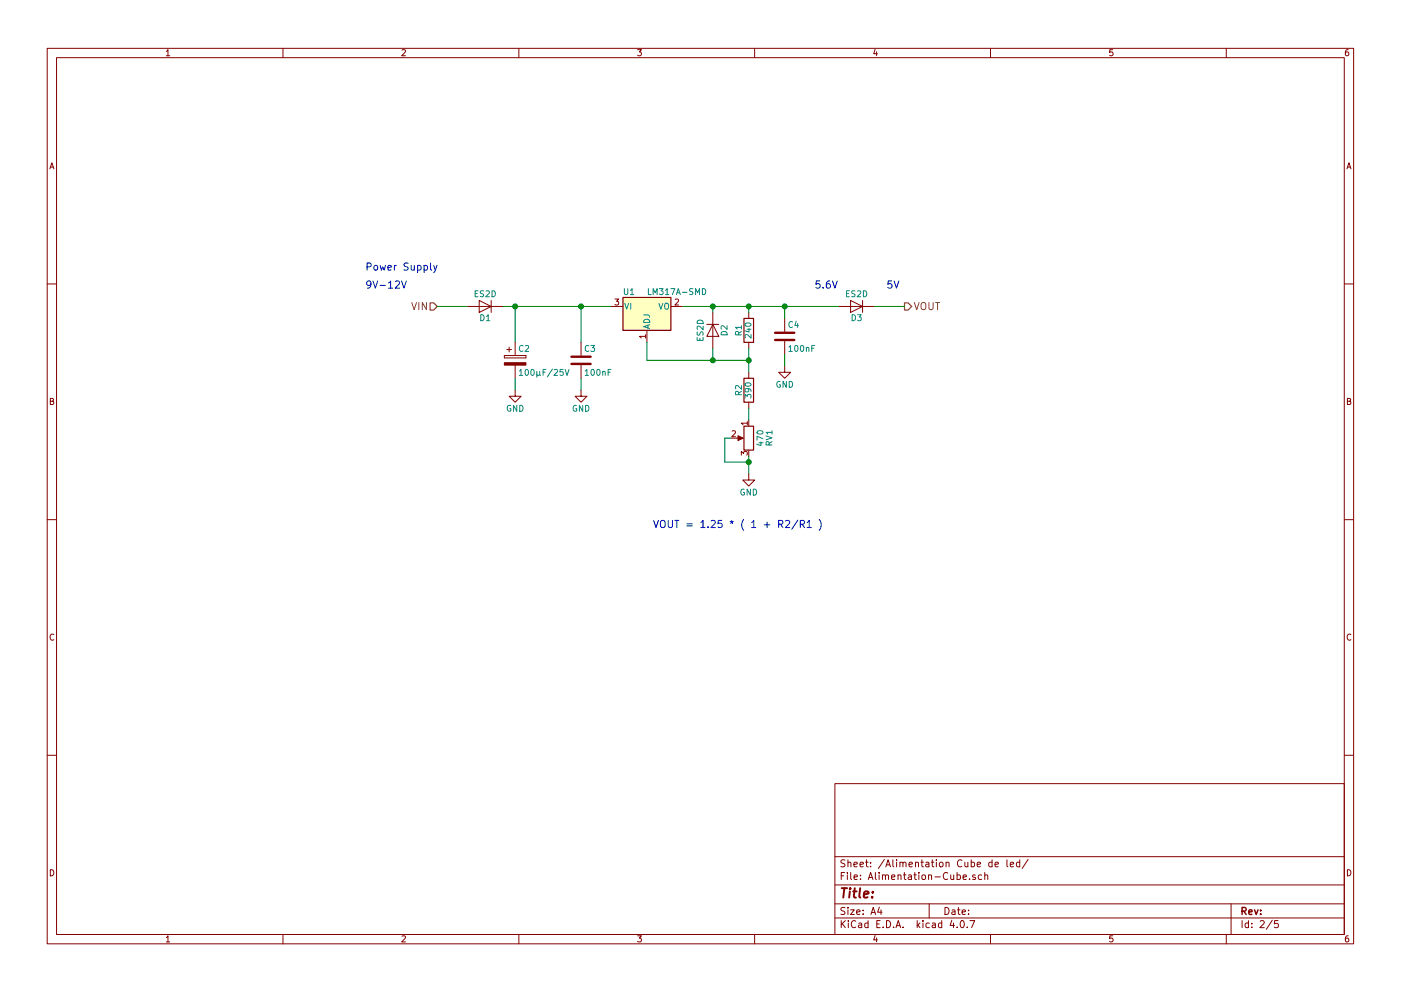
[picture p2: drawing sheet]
EESchema Schematic File Version 2
LIBS:power
LIBS:device
LIBS:switches
LIBS:relays
LIBS:motors
LIBS:transistors
LIBS:conn
LIBS:linear
LIBS:regul
LIBS:74xx
LIBS:cmos4000
LIBS:adc-dac
LIBS:memory
LIBS:xilinx
LIBS:microcontrollers
LIBS:dsp
LIBS:microchip
LIBS:analog_switches
LIBS:motorola
LIBS:texas
LIBS:intel
LIBS:audio
LIBS:interface
LIBS:digital-audio
LIBS:philips
LIBS:display
LIBS:cypress
LIBS:siliconi
LIBS:opto
LIBS:atmel
LIBS:contrib
LIBS:valves
LIBS:alex-library
LIBS:Cube-4x4x4-64_leds-cache
EELAYER 25 0
EELAYER END
$Descr A4 11693 8268
encoding utf-8
Sheet 2 5
Title ""
Date ""
Rev ""
Comp ""
Comment1 ""
Comment2 ""
Comment3 ""
Comment4 ""
$EndDescr
Text Notes 3050 2250 0    60   ~ 0
Power Supply
Text Notes 3050 2400 0    60   ~ 0
9V-12V
$Comp
L D D1
U 1 1
P 4050 2550
F 0 "D1" H 4050 2650 50  0000 C CNN
F 1 "ES2D" H 4050 2450 50  0000 C CNN
F 2 "alex-library:D0-214" H 4050 2550 50  0001 C CNN
F 3 "" H 4050 2550 50  0001 C CNN
	1    4050 2550
	-1   0    0    1   
$EndComp
$Comp
L CP C2
U 1 1
P 4300 3000
F 0 "C2" H 4325 3100 50  0000 L CNN
F 1 "100µF/25V" H 4325 2900 50  0000 L CNN
F 2 "alex-library:CP_Elec_6.3x7.7" H 4338 2850 50  0001 C CNN
F 3 "" H 4300 3000 50  0001 C CNN
	1    4300 3000
	1    0    0    -1  
$EndComp
$Comp
L C C3
U 1 1
P 4850 3000
F 0 "C3" H 4875 3100 50  0000 L CNN
F 1 "100nF" H 4875 2900 50  0000 L CNN
F 2 "alex-library:C_0805_HandSoldering" H 4888 2850 50  0001 C CNN
F 3 "" H 4850 3000 50  0001 C CNN
	1    4850 3000
	1    0    0    -1  
$EndComp
$Comp
L C C4
U 1 1
P 6550 2800
F 0 "C4" H 6575 2900 50  0000 L CNN
F 1 "100nF" H 6575 2700 50  0000 L CNN
F 2 "alex-library:C_0805_HandSoldering" H 6588 2650 50  0001 C CNN
F 3 "" H 6550 2800 50  0001 C CNN
	1    6550 2800
	1    0    0    -1  
$EndComp
$Comp
L GND #PWR8
U 1 1
P 4300 3250
F 0 "#PWR8" H 4300 3000 50  0001 C CNN
F 1 "GND" H 4300 3100 50  0000 C CNN
F 2 "" H 4300 3250 50  0001 C CNN
F 3 "" H 4300 3250 50  0001 C CNN
	1    4300 3250
	1    0    0    -1  
$EndComp
$Comp
L GND #PWR9
U 1 1
P 4850 3250
F 0 "#PWR9" H 4850 3000 50  0001 C CNN
F 1 "GND" H 4850 3100 50  0000 C CNN
F 2 "" H 4850 3250 50  0001 C CNN
F 3 "" H 4850 3250 50  0001 C CNN
	1    4850 3250
	1    0    0    -1  
$EndComp
$Comp
L GND #PWR11
U 1 1
P 6550 3050
F 0 "#PWR11" H 6550 2800 50  0001 C CNN
F 1 "GND" H 6550 2900 50  0000 C CNN
F 2 "" H 6550 3050 50  0001 C CNN
F 3 "" H 6550 3050 50  0001 C CNN
	1    6550 3050
	1    0    0    -1  
$EndComp
$Comp
L D D3
U 1 1
P 7150 2550
F 0 "D3" H 7150 2650 50  0000 C CNN
F 1 "ES2D" H 7150 2450 50  0000 C CNN
F 2 "alex-library:D0-214" H 7150 2550 50  0001 C CNN
F 3 "" H 7150 2550 50  0001 C CNN
	1    7150 2550
	-1   0    0    1   
$EndComp
$Comp
L R R1
U 1 1
P 6250 2750
F 0 "R1" V 6330 2750 50  0000 C CNN
F 1 "240" V 6250 2750 50  0000 C CNN
F 2 "alex-library:R_0805_HandSoldering" V 6180 2750 50  0001 C CNN
F 3 "" H 6250 2750 50  0001 C CNN
	1    6250 2750
	-1   0    0    1   
$EndComp
$Comp
L R R2
U 1 1
P 6250 3250
F 0 "R2" V 6330 3250 50  0000 C CNN
F 1 "390" V 6250 3250 50  0000 C CNN
F 2 "alex-library:R_0805_HandSoldering" V 6180 3250 50  0001 C CNN
F 3 "" H 6250 3250 50  0001 C CNN
	1    6250 3250
	-1   0    0    1   
$EndComp
Text Notes 6800 2400 0    60   ~ 0
5.6V
$Comp
L LM317A-SMD U1
U 1 1
P 5400 2550
F 0 "U1" H 5250 2675 50  0000 C CNN
F 1 "LM317A-SMD" H 5400 2675 50  0000 L CNN
F 2 "alex-library:T0-252-SMD" H 5400 2800 50  0001 C CIN
F 3 "" H 5400 2550 50  0001 C CNN
	1    5400 2550
	1    0    0    -1  
$EndComp
$Comp
L D D2
U 1 1
P 5950 2750
F 0 "D2" H 5950 2850 50  0000 C CNN
F 1 "ES2D" H 5950 2650 50  0000 C CNN
F 2 "alex-library:D0-214" H 5950 2750 50  0001 C CNN
F 3 "" H 5950 2750 50  0001 C CNN
	1    5950 2750
	0    1    1    0   
$EndComp
$Comp
L POT RV1
U 1 1
P 6250 3650
F 0 "RV1" V 6075 3650 50  0000 C CNN
F 1 "470" V 6150 3650 50  0000 C CNN
F 2 "alex-library:Potentiometer_Trimmer_Bourns_3296X" H 6250 3650 50  0001 C CNN
F 3 "" H 6250 3650 50  0001 C CNN
	1    6250 3650
	-1   0    0    -1  
$EndComp
Wire Wire Line
	4850 3150 4850 3250
Wire Wire Line
	4300 3150 4300 3250
Wire Wire Line
	6550 2950 6550 3050
Wire Wire Line
	6250 2900 6250 3100
Wire Wire Line
	5400 3000 6250 3000
Wire Wire Line
	5950 3000 5950 2900
Connection ~ 6250 3000
Wire Wire Line
	5400 3000 5400 2850
Connection ~ 5950 3000
Wire Wire Line
	6250 3500 6250 3400
Wire Wire Line
	6250 3800 6250 3950
Wire Wire Line
	6250 3850 6050 3850
Wire Wire Line
	6050 3850 6050 3650
Wire Wire Line
	6050 3650 6100 3650
$Comp
L GND #PWR10
U 1 1
P 6250 3950
F 0 "#PWR10" H 6250 3700 50  0001 C CNN
F 1 "GND" H 6250 3800 50  0000 C CNN
F 2 "" H 6250 3950 50  0001 C CNN
F 3 "" H 6250 3950 50  0001 C CNN
	1    6250 3950
	1    0    0    -1  
$EndComp
Connection ~ 6250 3850
Text Notes 7400 2400 0    60   ~ 0
5V
Wire Wire Line
	5700 2550 7000 2550
Wire Wire Line
	5950 2550 5950 2600
Wire Wire Line
	6250 2550 6250 2600
Connection ~ 5950 2550
Wire Wire Line
	6550 2550 6550 2650
Connection ~ 6250 2550
Connection ~ 6550 2550
Text Notes 5450 4400 0    60   ~ 0
VOUT = 1.25 * ( 1 + R2/R1 )
Text HLabel 3650 2550 0    60   Input ~ 0
VIN
Wire Wire Line
	3650 2550 3900 2550
Text HLabel 7550 2550 2    60   Output ~ 0
VOUT
Wire Wire Line
	7300 2550 7550 2550
Wire Wire Line
	4200 2550 5100 2550
Wire Wire Line
	4300 2550 4300 2850
Wire Wire Line
	4850 2550 4850 2850
Connection ~ 4300 2550
Connection ~ 4850 2550
$EndSCHEMATC
